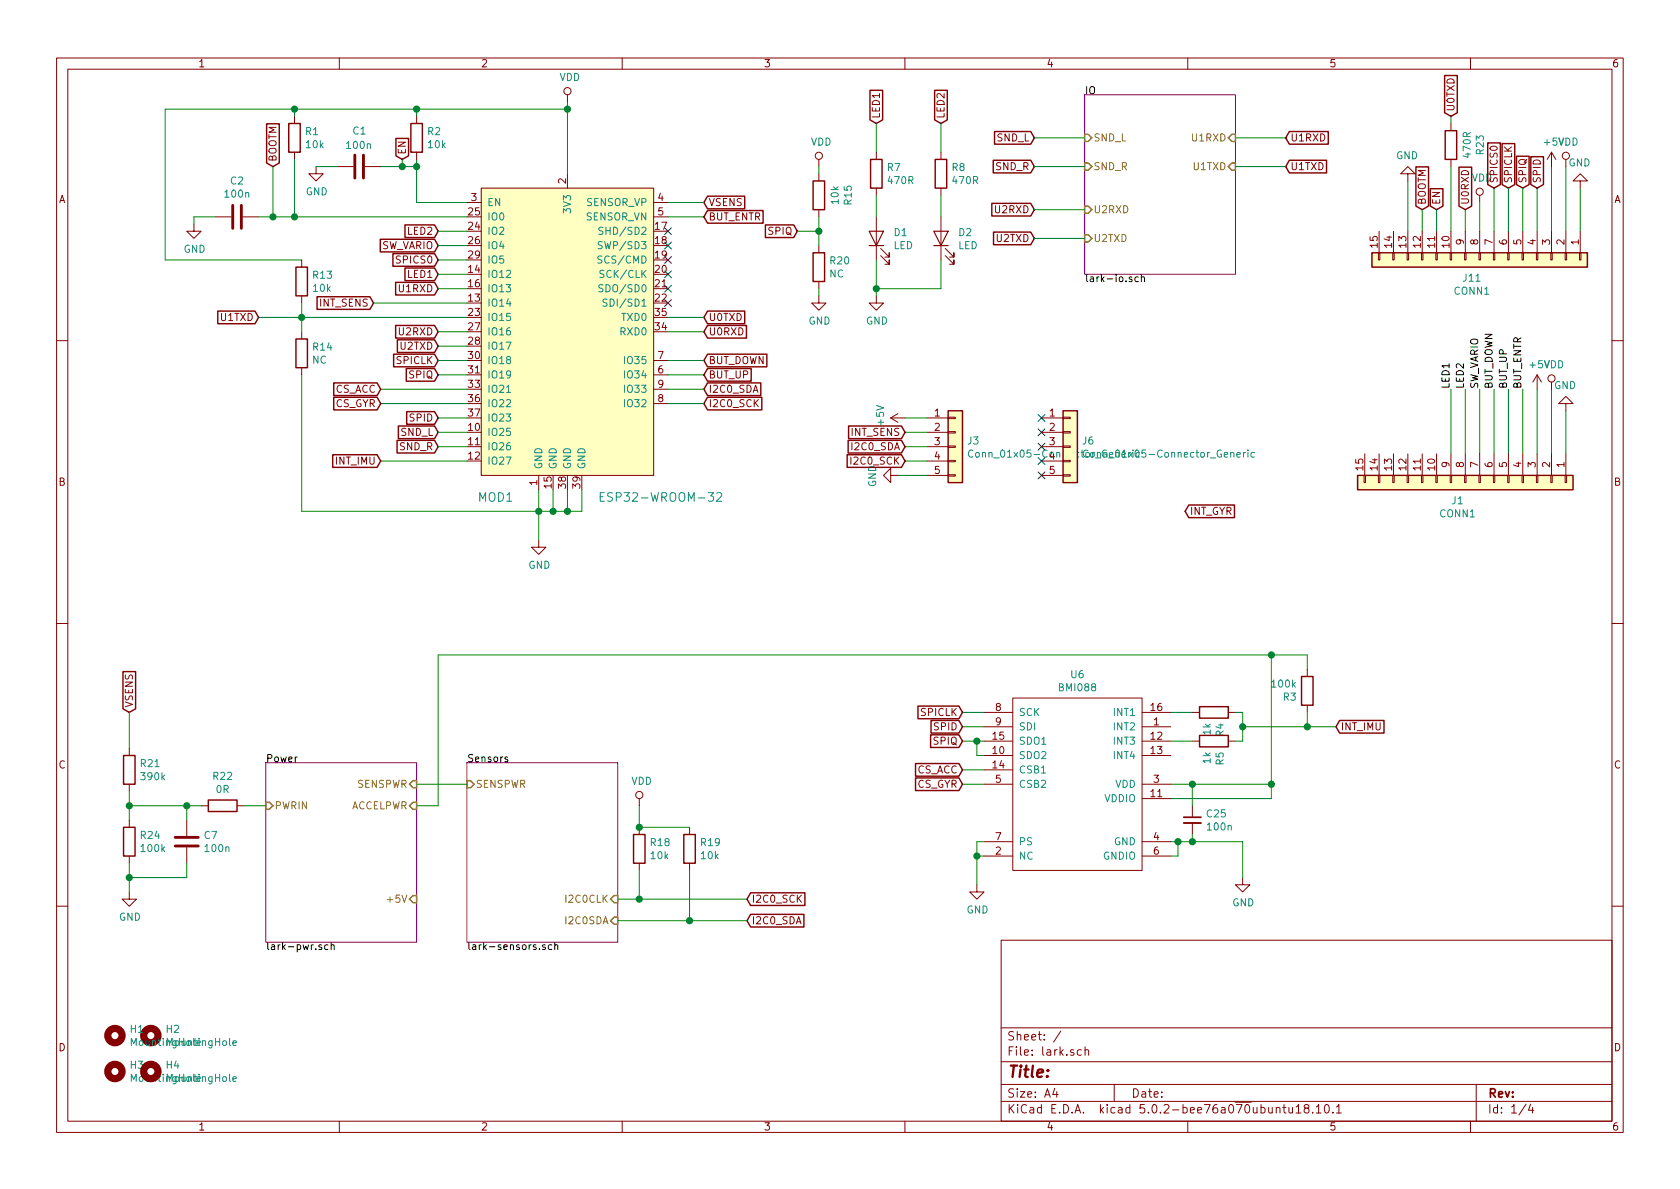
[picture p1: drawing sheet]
EESchema Schematic File Version 4
LIBS:lark-cache
EELAYER 26 0
EELAYER END
$Descr A4 11693 8268
encoding utf-8
Sheet 1 4
Title ""
Date ""
Rev ""
Comp ""
Comment1 ""
Comment2 ""
Comment3 ""
Comment4 ""
$EndDescr
$Comp
L lark-rescue:ESP32-WROOM-32-dk_RF-Transceiver-Modules MOD1
U 1 1
P 3750 1300
F 0 "MOD1" H 3450 -850 60  0000 C CNN
F 1 "ESP32-WROOM-32" H 4600 -850 60  0000 C CNN
F 2 "digikey-footprints:ESP32-WROOM-32D" H 3950 1500 60  0001 L CNN
F 3 "https://www.espressif.com/sites/default/files/documentation/esp32-wroom-32_datasheet_en.pdf" H 3950 1600 60  0001 L CNN
F 4 "1904-1010-1-ND" H 3950 1700 60  0001 L CNN "Digi-Key_PN"
F 5 "ESP32-WROOM-32" H 3950 1800 60  0001 L CNN "MPN"
F 6 "RF/IF and RFID" H 3950 1900 60  0001 L CNN "Category"
F 7 "RF Transceiver Modules" H 3950 2000 60  0001 L CNN "Family"
F 8 "https://www.espressif.com/sites/default/files/documentation/esp32-wroom-32_datasheet_en.pdf" H 3950 2100 60  0001 L CNN "DK_Datasheet_Link"
F 9 "/product-detail/en/espressif-systems/ESP32-WROOM-32/1904-1010-1-ND/8544305" H 3950 2200 60  0001 L CNN "DK_Detail_Page"
F 10 "SMD MODULE, ESP32-D0WDQ6, 32MBIT" H 3950 2300 60  0001 L CNN "Description"
F 11 "Espressif Systems" H 3950 2400 60  0001 L CNN "Manufacturer"
F 12 "Active" H 3950 2500 60  0001 L CNN "Status"
	1    3750 1300
	1    0    0    -1  
$EndComp
$Comp
L lark-rescue:GND-power #PWR06
U 1 1
P 3750 3750
F 0 "#PWR06" H 3750 3500 50  0001 C CNN
F 1 "GND" H 3755 3577 50  0000 C CNN
F 2 "" H 3750 3750 50  0001 C CNN
F 3 "" H 3750 3750 50  0001 C CNN
	1    3750 3750
	1    0    0    -1  
$EndComp
$Comp
L lark-rescue:VDD-power #PWR01
U 1 1
P 3950 700
F 0 "#PWR01" H 3950 550 50  0001 C CNN
F 1 "VDD" H 3967 873 50  0000 C CNN
F 2 "" H 3950 700 50  0001 C CNN
F 3 "" H 3950 700 50  0001 C CNN
	1    3950 700 
	1    0    0    -1  
$EndComp
$Comp
L lark-rescue:C-Device C1
U 1 1
P 2500 1150
F 0 "C1" V 2250 1100 50  0000 L CNN
F 1 "100n" V 2350 1050 50  0000 L CNN
F 2 "Capacitor_SMD:C_0805_2012Metric_Pad1.15x1.40mm_HandSolder" H 2538 1000 50  0001 C CNN
F 3 "~" H 2500 1150 50  0001 C CNN
F 4 "885012207128" V 2500 1150 50  0001 C CNN "MPN"
	1    2500 1150
	0    1    1    0   
$EndComp
$Sheet
S 1850 5300 1050 1250
U 5C42B39D
F0 "Power" 50
F1 "lark-pwr.sch" 50
F2 "PWRIN" I L 1850 5600 50 
F3 "ACCELPWR" I R 2900 5600 50 
F4 "SENSPWR" I R 2900 5450 50 
F5 "+5V" I R 2900 6250 50 
$EndSheet
$Comp
L lark-rescue:GND-power #PWR03
U 1 1
P 2200 1150
F 0 "#PWR03" H 2200 900 50  0001 C CNN
F 1 "GND" H 2205 977 50  0000 C CNN
F 2 "" H 2200 1150 50  0001 C CNN
F 3 "" H 2200 1150 50  0001 C CNN
	1    2200 1150
	1    0    0    -1  
$EndComp
$Sheet
S 3250 5300 1050 1250
U 5C4F6DA1
F0 "Sensors" 50
F1 "lark-sensors.sch" 50
F2 "I2C0CLK" I R 4300 6250 50 
F3 "I2C0SDA" I R 4300 6400 50 
F4 "SENSPWR" I L 3250 5450 50 
$EndSheet
Text GLabel 4900 1400 2    50   Input ~ 0
VSENS
Text GLabel 4900 2600 2    50   Input ~ 0
BUT_UP
Text GLabel 4900 2500 2    50   Input ~ 0
BUT_DOWN
Text GLabel 4900 2800 2    50   Input ~ 0
I2C0_SCK
Text GLabel 4900 2700 2    50   Input ~ 0
I2C0_SDA
Text GLabel 3050 3000 0    50   Input ~ 0
SND_L
Text GLabel 3050 3100 0    50   Input ~ 0
SND_R
Text GLabel 3050 1900 0    50   Input ~ 0
LED1
Text GLabel 3050 2000 0    50   Input ~ 0
U1RXD
Text GLabel 3050 2900 0    50   Input ~ 0
SPID
NoConn ~ 4650 1600
NoConn ~ 4650 1700
NoConn ~ 4650 1800
NoConn ~ 4650 1900
NoConn ~ 4650 2000
NoConn ~ 4650 2100
Text GLabel 3050 1600 0    50   Input ~ 0
LED2
Wire Wire Line
	3250 1600 3050 1600
Text GLabel 2800 1100 1    50   Input ~ 0
EN
$Comp
L lark-rescue:R-Device R1
U 1 1
P 2050 950
F 0 "R1" H 2120 996 50  0000 L CNN
F 1 "10k" H 2120 905 50  0000 L CNN
F 2 "Resistor_SMD:R_0805_2012Metric_Pad1.15x1.40mm_HandSolder" V 1980 950 50  0001 C CNN
F 3 "~" H 2050 950 50  0001 C CNN
F 4 "RC0805FR-0710KL" H 2050 950 50  0001 C CNN "MPN"
	1    2050 950 
	1    0    0    -1  
$EndComp
Wire Wire Line
	2900 800  2900 750 
Wire Wire Line
	2900 750  3950 750 
Wire Wire Line
	2650 1150 2800 1150
Wire Wire Line
	2900 1100 2900 1150
Wire Wire Line
	2800 1100 2800 1150
Connection ~ 2800 1150
Wire Wire Line
	2800 1150 2900 1150
Wire Wire Line
	3950 700  3950 750 
Connection ~ 3950 750 
Wire Wire Line
	3950 750  3950 1200
Wire Wire Line
	3250 1400 2900 1400
Wire Wire Line
	2900 1400 2900 1150
Connection ~ 2900 1150
Wire Wire Line
	2050 1100 2050 1500
Wire Wire Line
	2050 1500 3250 1500
Wire Wire Line
	2350 1150 2200 1150
Text GLabel 1900 1150 1    50   Input ~ 0
BOOTM
Wire Wire Line
	1900 1150 1900 1500
Wire Wire Line
	1900 1500 2050 1500
Connection ~ 2050 1500
$Comp
L lark-rescue:C-Device C2
U 1 1
P 1650 1500
F 0 "C2" V 1398 1500 50  0000 C CNN
F 1 "100n" V 1489 1500 50  0000 C CNN
F 2 "Capacitor_SMD:C_0805_2012Metric_Pad1.15x1.40mm_HandSolder" H 1688 1350 50  0001 C CNN
F 3 "~" H 1650 1500 50  0001 C CNN
F 4 "885012207128" V 1650 1500 50  0001 C CNN "MPN"
	1    1650 1500
	0    1    1    0   
$EndComp
$Comp
L lark-rescue:GND-power #PWR04
U 1 1
P 1350 1550
F 0 "#PWR04" H 1350 1300 50  0001 C CNN
F 1 "GND" H 1355 1377 50  0000 C CNN
F 2 "" H 1350 1550 50  0001 C CNN
F 3 "" H 1350 1550 50  0001 C CNN
	1    1350 1550
	1    0    0    -1  
$EndComp
Wire Wire Line
	1500 1500 1350 1500
Wire Wire Line
	1350 1500 1350 1550
Wire Wire Line
	1800 1500 1900 1500
Connection ~ 1900 1500
Wire Wire Line
	2050 800  2050 750 
Wire Wire Line
	2050 750  2900 750 
Connection ~ 2900 750 
$Comp
L lark-rescue:R-Device R2
U 1 1
P 2900 950
F 0 "R2" H 2970 996 50  0000 L CNN
F 1 "10k" H 2970 905 50  0000 L CNN
F 2 "Resistor_SMD:R_0805_2012Metric_Pad1.15x1.40mm_HandSolder" V 2830 950 50  0001 C CNN
F 3 "~" H 2900 950 50  0001 C CNN
F 4 "RC0805FR-0710KL" H 2900 950 50  0001 C CNN "MPN"
	1    2900 950 
	1    0    0    -1  
$EndComp
Wire Wire Line
	3050 2000 3250 2000
Wire Wire Line
	3050 2900 3250 2900
Wire Wire Line
	3250 3000 3050 3000
Wire Wire Line
	3050 3100 3250 3100
Wire Wire Line
	3050 1900 3250 1900
Text GLabel 1800 2200 0    50   Input ~ 0
U1TXD
$Comp
L lark-rescue:R-Device R13
U 1 1
P 2100 1950
F 0 "R13" H 2170 1996 50  0000 L CNN
F 1 "10k" H 2170 1905 50  0000 L CNN
F 2 "Resistor_SMD:R_0805_2012Metric_Pad1.15x1.40mm_HandSolder" V 2030 1950 50  0001 C CNN
F 3 "~" H 2100 1950 50  0001 C CNN
F 4 "RC0805FR-0710KL" H 2100 1950 50  0001 C CNN "MPN"
	1    2100 1950
	1    0    0    -1  
$EndComp
$Comp
L lark-rescue:R-Device R14
U 1 1
P 2100 2450
F 0 "R14" H 2170 2496 50  0000 L CNN
F 1 "NC" H 2170 2405 50  0000 L CNN
F 2 "Resistor_SMD:R_0805_2012Metric_Pad1.15x1.40mm_HandSolder" V 2030 2450 50  0001 C CNN
F 3 "~" H 2100 2450 50  0001 C CNN
	1    2100 2450
	1    0    0    -1  
$EndComp
Wire Wire Line
	3250 2200 2100 2200
Wire Wire Line
	2100 2100 2100 2200
Connection ~ 2100 2200
Wire Wire Line
	2100 2200 1800 2200
Wire Wire Line
	2100 2200 2100 2300
Wire Wire Line
	2050 750  1150 750 
Wire Wire Line
	1150 750  1150 1800
Wire Wire Line
	1150 1800 2100 1800
Connection ~ 2050 750 
Wire Wire Line
	3750 3400 3750 3550
Wire Wire Line
	3850 3550 3750 3550
Wire Wire Line
	3850 3400 3850 3550
Connection ~ 3750 3550
Wire Wire Line
	3750 3550 3750 3750
Wire Wire Line
	3950 3400 3950 3550
Wire Wire Line
	3950 3550 3850 3550
Connection ~ 3850 3550
Wire Wire Line
	4050 3400 4050 3550
Wire Wire Line
	4050 3550 3950 3550
Connection ~ 3950 3550
Wire Wire Line
	2100 2600 2100 3550
Wire Wire Line
	2100 3550 3750 3550
Text GLabel 3050 1700 0    50   Input ~ 0
SW_VARIO
Wire Wire Line
	3250 1700 3050 1700
Text GLabel 3050 2300 0    50   Input ~ 0
U2RXD
Wire Wire Line
	3250 2300 3050 2300
Text GLabel 3050 2400 0    50   Input ~ 0
U2TXD
Wire Wire Line
	3050 2400 3250 2400
Text GLabel 3050 1800 0    50   Input ~ 0
SPICS0
Wire Wire Line
	3250 1800 3050 1800
Text GLabel 3050 2500 0    50   Input ~ 0
SPICLK
Wire Wire Line
	3050 2500 3250 2500
Text GLabel 3050 2600 0    50   Input ~ 0
SPIQ
Wire Wire Line
	3250 2600 3050 2600
Text GLabel 4900 2300 2    50   Input ~ 0
U0RXD
Wire Wire Line
	4900 2300 4650 2300
Text GLabel 4900 2200 2    50   Input ~ 0
U0TXD
Wire Wire Line
	4650 2200 4900 2200
Wire Wire Line
	4650 2500 4900 2500
Wire Wire Line
	4900 2600 4650 2600
Wire Wire Line
	4650 2700 4900 2700
Wire Wire Line
	4900 2800 4650 2800
$Comp
L lark-rescue:VDD-power #PWR09
U 1 1
P 4450 5600
F 0 "#PWR09" H 4450 5450 50  0001 C CNN
F 1 "VDD" H 4467 5773 50  0000 C CNN
F 2 "" H 4450 5600 50  0001 C CNN
F 3 "" H 4450 5600 50  0001 C CNN
	1    4450 5600
	1    0    0    -1  
$EndComp
Text GLabel 5550 1600 0    50   Input ~ 0
SPIQ
Text GLabel 10700 1300 1    50   Input ~ 0
SPID
$Comp
L lark-rescue:R-Device R24
U 1 1
P 900 5850
F 0 "R24" H 970 5896 50  0000 L CNN
F 1 "100k" H 970 5805 50  0000 L CNN
F 2 "Resistor_SMD:R_0805_2012Metric_Pad1.15x1.40mm_HandSolder" V 830 5850 50  0001 C CNN
F 3 "~" H 900 5850 50  0001 C CNN
F 4 "RT0805BRD07100KL" H 900 5850 50  0001 C CNN "MPN"
	1    900  5850
	1    0    0    -1  
$EndComp
$Comp
L lark-rescue:C-Device C7
U 1 1
P 1300 5850
F 0 "C7" H 1415 5896 50  0000 L CNN
F 1 "100n" H 1415 5805 50  0000 L CNN
F 2 "Capacitor_SMD:C_0805_2012Metric_Pad1.15x1.40mm_HandSolder" H 1338 5700 50  0001 C CNN
F 3 "~" H 1300 5850 50  0001 C CNN
F 4 "885012207128" H 0   0   50  0001 C CNN "MPN"
	1    1300 5850
	1    0    0    -1  
$EndComp
$Comp
L lark-rescue:GND-power #PWR013
U 1 1
P 900 6200
F 0 "#PWR013" H 900 5950 50  0001 C CNN
F 1 "GND" H 905 6027 50  0000 C CNN
F 2 "" H 900 6200 50  0001 C CNN
F 3 "" H 900 6200 50  0001 C CNN
	1    900  6200
	1    0    0    -1  
$EndComp
Text GLabel 900  4950 1    50   Input ~ 0
VSENS
Wire Wire Line
	900  5700 900  5600
$Comp
L lark-rescue:R-Device R21
U 1 1
P 900 5350
F 0 "R21" H 970 5396 50  0000 L CNN
F 1 "390k" H 970 5305 50  0000 L CNN
F 2 "Resistor_SMD:R_0805_2012Metric_Pad1.15x1.40mm_HandSolder" V 830 5350 50  0001 C CNN
F 3 "~" H 900 5350 50  0001 C CNN
F 4 "RT0805BRD07390KL" H 900 5350 50  0001 C CNN "MPN"
	1    900  5350
	1    0    0    -1  
$EndComp
Wire Wire Line
	900  5200 900  4950
Wire Wire Line
	4900 1500 4650 1500
Wire Wire Line
	4650 1400 4900 1400
$Comp
L lark-rescue:R-Device R18
U 1 1
P 4450 5900
F 0 "R18" H 4520 5946 50  0000 L CNN
F 1 "10k" H 4520 5855 50  0000 L CNN
F 2 "Resistor_SMD:R_0805_2012Metric_Pad1.15x1.40mm_HandSolder" V 4380 5900 50  0001 C CNN
F 3 "~" H 4450 5900 50  0001 C CNN
F 4 "RC0805FR-0710KL" H 4450 5900 50  0001 C CNN "MPN"
	1    4450 5900
	1    0    0    -1  
$EndComp
Text GLabel 5200 6250 2    50   Input ~ 0
I2C0_SCK
Text GLabel 5200 6400 2    50   Input ~ 0
I2C0_SDA
$Comp
L lark-rescue:R-Device R20
U 1 1
P 5700 1850
F 0 "R20" H 5770 1896 50  0000 L CNN
F 1 "NC" H 5770 1805 50  0000 L CNN
F 2 "Resistor_SMD:R_0805_2012Metric_Pad1.15x1.40mm_HandSolder" V 5630 1850 50  0001 C CNN
F 3 "~" H 5700 1850 50  0001 C CNN
	1    5700 1850
	1    0    0    -1  
$EndComp
$Comp
L lark-rescue:R-Device R19
U 1 1
P 4800 5900
F 0 "R19" H 4870 5946 50  0000 L CNN
F 1 "10k" H 4870 5855 50  0000 L CNN
F 2 "Resistor_SMD:R_0805_2012Metric_Pad1.15x1.40mm_HandSolder" V 4730 5900 50  0001 C CNN
F 3 "~" H 4800 5900 50  0001 C CNN
F 4 "RC0805FR-0710KL" H 4800 5900 50  0001 C CNN "MPN"
	1    4800 5900
	1    0    0    -1  
$EndComp
Wire Wire Line
	4450 5750 4800 5750
$Sheet
S 7550 650  1050 1250
U 5C549AF9
F0 "IO" 50
F1 "lark-io.sch" 50
F2 "SND_L" I L 7550 950 50 
F3 "SND_R" I L 7550 1150 50 
F4 "U1RXD" I R 8600 950 50 
F5 "U1TXD" I R 8600 1150 50 
F6 "U2RXD" I L 7550 1450 50 
F7 "U2TXD" I L 7550 1650 50 
$EndSheet
$Comp
L lark-rescue:VDD-power #PWR010
U 1 1
P 10300 1400
F 0 "#PWR010" H 10300 1250 50  0001 C CNN
F 1 "VDD" H 10317 1573 50  0000 C CNN
F 2 "" H 10300 1400 50  0001 C CNN
F 3 "" H 10300 1400 50  0001 C CNN
	1    10300 1400
	1    0    0    -1  
$EndComp
$Comp
L lark-rescue:GND-power #PWR012
U 1 1
P 9800 1250
F 0 "#PWR012" H 9800 1000 50  0001 C CNN
F 1 "GND" H 9805 1077 50  0000 C CNN
F 2 "" H 9800 1250 50  0001 C CNN
F 3 "" H 9800 1250 50  0001 C CNN
	1    9800 1250
	-1   0    0    1   
$EndComp
Text GLabel 10200 1450 1    50   Input ~ 0
U0RXD
Text GLabel 10100 800  1    50   Input ~ 0
U0TXD
Text GLabel 10000 1450 1    50   Input ~ 0
EN
Text GLabel 9900 1450 1    50   Input ~ 0
BOOTM
Text GLabel 6100 850  1    50   Input ~ 0
LED1
Text GLabel 6550 850  1    50   Input ~ 0
LED2
$Comp
L lark-rescue:GND-power #PWR05
U 1 1
P 6100 2050
F 0 "#PWR05" H 6100 1800 50  0001 C CNN
F 1 "GND" H 6105 1877 50  0000 C CNN
F 2 "" H 6100 2050 50  0001 C CNN
F 3 "" H 6100 2050 50  0001 C CNN
	1    6100 2050
	1    0    0    -1  
$EndComp
Wire Wire Line
	6100 2000 6100 2050
$Comp
L lark-rescue:LED-Device D1
U 1 1
P 6100 1650
F 0 "D1" V 6138 1533 50  0000 R CNN
F 1 "LED" V 6047 1533 50  0000 R CNN
F 2 "LED_SMD:LED_1206_3216Metric_Pad1.42x1.75mm_HandSolder" H 6100 1650 50  0001 C CNN
F 3 "~" H 6100 1650 50  0001 C CNN
F 4 "LTST-C150GKT" V 6100 1650 50  0001 C CNN "MPN"
	1    6100 1650
	0    -1   -1   0   
$EndComp
$Comp
L lark-rescue:LED-Device D2
U 1 1
P 6550 1650
F 0 "D2" V 6588 1533 50  0000 R CNN
F 1 "LED" V 6497 1533 50  0000 R CNN
F 2 "LED_SMD:LED_1206_3216Metric_Pad1.42x1.75mm_HandSolder" H 6550 1650 50  0001 C CNN
F 3 "~" H 6550 1650 50  0001 C CNN
F 4 "LTST-C150CKT" V 6550 1650 50  0001 C CNN "MPN"
	1    6550 1650
	0    -1   -1   0   
$EndComp
Wire Wire Line
	6100 2000 6100 1800
Wire Wire Line
	6100 2000 6550 2000
Wire Wire Line
	6550 2000 6550 1800
Connection ~ 6100 2000
$Comp
L lark-rescue:R-Device R7
U 1 1
P 6100 1200
F 0 "R7" H 6170 1246 50  0000 L CNN
F 1 "470R" H 6170 1155 50  0000 L CNN
F 2 "Resistor_SMD:R_0805_2012Metric_Pad1.15x1.40mm_HandSolder" V 6030 1200 50  0001 C CNN
F 3 "~" H 6100 1200 50  0001 C CNN
F 4 "RC0805FR-07470RL" H 6100 1200 50  0001 C CNN "MPN"
	1    6100 1200
	1    0    0    -1  
$EndComp
$Comp
L lark-rescue:R-Device R8
U 1 1
P 6550 1200
F 0 "R8" H 6620 1246 50  0000 L CNN
F 1 "470R" H 6620 1155 50  0000 L CNN
F 2 "Resistor_SMD:R_0805_2012Metric_Pad1.15x1.40mm_HandSolder" V 6480 1200 50  0001 C CNN
F 3 "~" H 6550 1200 50  0001 C CNN
F 4 "RC0805FR-07470RL" H 6550 1200 50  0001 C CNN "MPN"
	1    6550 1200
	1    0    0    -1  
$EndComp
Wire Wire Line
	6100 850  6100 1050
Wire Wire Line
	6550 850  6550 1050
Wire Wire Line
	6550 1350 6550 1500
Wire Wire Line
	6100 1500 6100 1350
$Comp
L lark-rescue:R-Device R23
U 1 1
P 10100 1000
F 0 "R23" V 9893 1000 50  0000 C CNN
F 1 "470R" V 9984 1000 50  0000 C CNN
F 2 "Resistor_SMD:R_0805_2012Metric_Pad1.15x1.40mm_HandSolder" V 10030 1000 50  0001 C CNN
F 3 "~" H 10100 1000 50  0001 C CNN
F 4 "RC0805FR-07470RL" V 10100 1000 50  0001 C CNN "MPN"
	1    10100 1000
	-1   0    0    1   
$EndComp
Wire Wire Line
	10100 1150 10100 1600
Wire Wire Line
	10100 850  10100 800 
Wire Wire Line
	10200 1600 10200 1450
Wire Wire Line
	10000 1450 10000 1600
Wire Wire Line
	9900 1600 9900 1450
Wire Wire Line
	1300 6000 1300 6100
Wire Wire Line
	1300 6100 900  6100
Wire Wire Line
	900  6000 900  6100
Wire Wire Line
	900  6100 900  6200
Connection ~ 900  6100
Wire Wire Line
	900  5600 1300 5600
Connection ~ 900  5600
Wire Wire Line
	900  5600 900  5500
Wire Wire Line
	1300 5600 1300 5700
$Comp
L lark-rescue:R-Device R22
U 1 1
P 1550 5600
F 0 "R22" V 1343 5600 50  0000 C CNN
F 1 "0R" V 1434 5600 50  0000 C CNN
F 2 "Resistor_SMD:R_0805_2012Metric_Pad1.15x1.40mm_HandSolder" V 1480 5600 50  0001 C CNN
F 3 "~" H 1550 5600 50  0001 C CNN
F 4 "RC0805JR-070RL" V 1550 5600 50  0001 C CNN "MPN"
	1    1550 5600
	0    1    1    0   
$EndComp
Wire Wire Line
	1300 5600 1400 5600
Connection ~ 1300 5600
Wire Wire Line
	1700 5600 1850 5600
$Comp
L lark-rescue:GND-power #PWR011
U 1 1
P 5700 2050
F 0 "#PWR011" H 5700 1800 50  0001 C CNN
F 1 "GND" H 5705 1877 50  0000 C CNN
F 2 "" H 5700 2050 50  0001 C CNN
F 3 "" H 5700 2050 50  0001 C CNN
	1    5700 2050
	1    0    0    -1  
$EndComp
Text GLabel 7200 950  0    50   Input ~ 0
SND_L
Text GLabel 7200 1150 0    50   Input ~ 0
SND_R
Text GLabel 7200 1450 0    50   Input ~ 0
U2RXD
Text GLabel 7200 1650 0    50   Input ~ 0
U2TXD
Text GLabel 8950 950  2    50   Input ~ 0
U1RXD
Text GLabel 8950 1150 2    50   Input ~ 0
U1TXD
Wire Wire Line
	8950 950  8600 950 
Wire Wire Line
	8600 1150 8950 1150
Wire Wire Line
	7550 1650 7200 1650
Wire Wire Line
	7200 1450 7550 1450
Wire Wire Line
	7550 1150 7200 1150
Wire Wire Line
	7200 950  7550 950 
Wire Wire Line
	4450 6050 4450 6250
Connection ~ 4450 6250
Wire Wire Line
	4800 6050 4800 6400
Connection ~ 4800 6400
Wire Wire Line
	4800 6400 5200 6400
Wire Wire Line
	5550 1600 5700 1600
Wire Wire Line
	5700 1600 5700 1500
Connection ~ 5700 1600
Wire Wire Line
	5700 1600 5700 1700
$Comp
L lark-rescue:R-Device R15
U 1 1
P 5700 1350
F 0 "R15" V 5493 1350 50  0000 C CNN
F 1 "10k" V 5584 1350 50  0000 C CNN
F 2 "Resistor_SMD:R_0805_2012Metric_Pad1.15x1.40mm_HandSolder" V 5630 1350 50  0001 C CNN
F 3 "~" H 5700 1350 50  0001 C CNN
F 4 "RC0805FR-0710KL" V 5700 1350 50  0001 C CNN "MPN"
	1    5700 1350
	-1   0    0    1   
$EndComp
Wire Wire Line
	2900 5450 3250 5450
Wire Wire Line
	3250 2700 2650 2700
Wire Wire Line
	3250 2800 2650 2800
Text GLabel 2650 2700 0    50   Input ~ 0
CS_ACC
Text GLabel 2650 2800 0    50   Input ~ 0
CS_GYR
Wire Wire Line
	2600 2100 3250 2100
Wire Wire Line
	2650 3200 3250 3200
Text GLabel 2600 2100 0    50   Input ~ 0
INT_SENS
Text GLabel 2650 3200 0    50   Input ~ 0
INT_IMU
$Comp
L lark-rescue:VDD-power #PWR0107
U 1 1
P 5700 1150
F 0 "#PWR0107" H 5700 1000 50  0001 C CNN
F 1 "VDD" H 5717 1323 50  0000 C CNN
F 2 "" H 5700 1150 50  0001 C CNN
F 3 "" H 5700 1150 50  0001 C CNN
	1    5700 1150
	1    0    0    -1  
$EndComp
Connection ~ 4450 5750
Wire Wire Line
	4450 5600 4450 5750
$Comp
L lark-rescue:GND-power #PWR?
U 1 1
P 6800 6150
AR Path="/5C4F6DA1/5C7E8377" Ref="#PWR?"  Part="1" 
AR Path="/5C7E8377" Ref="#PWR0108"  Part="1" 
F 0 "#PWR0108" H 6800 5900 50  0001 C CNN
F 1 "GND" H 6805 5977 50  0000 C CNN
F 2 "" H 6800 6150 50  0001 C CNN
F 3 "" H 6800 6150 50  0001 C CNN
	1    6800 6150
	1    0    0    -1  
$EndComp
$Comp
L lark-rescue:GND-power #PWR?
U 1 1
P 8650 6100
AR Path="/5C4F6DA1/5C7E838E" Ref="#PWR?"  Part="1" 
AR Path="/5C7E838E" Ref="#PWR0109"  Part="1" 
F 0 "#PWR0109" H 8650 5850 50  0001 C CNN
F 1 "GND" H 8655 5927 50  0000 C CNN
F 2 "" H 8650 6100 50  0001 C CNN
F 3 "" H 8650 6100 50  0001 C CNN
	1    8650 6100
	1    0    0    -1  
$EndComp
Wire Wire Line
	8150 5450 8300 5450
$Comp
L sensors:BMI088 U?
U 1 1
P 7500 5450
AR Path="/5C4F6DA1/5C7E83CB" Ref="U?"  Part="1" 
AR Path="/5C7E83CB" Ref="U6"  Part="1" 
F 0 "U6" H 7500 6215 50  0000 C CNN
F 1 "BMI088" H 7500 6124 50  0000 C CNN
F 2 "libs:LGA-16_handsolder" H 7500 5450 50  0001 C CNN
F 3 "" H 7500 5450 50  0001 C CNN
	1    7500 5450
	1    0    0    -1  
$EndComp
Wire Wire Line
	8850 5550 8850 5450
Connection ~ 8850 5450
$Comp
L Device:C_Small C25
U 1 1
P 8300 5700
F 0 "C25" H 8392 5746 50  0000 L CNN
F 1 "100n" H 8392 5655 50  0000 L CNN
F 2 "Capacitor_SMD:C_0805_2012Metric_Pad1.15x1.40mm_HandSolder" H 8300 5700 50  0001 C CNN
F 3 "~" H 8300 5700 50  0001 C CNN
	1    8300 5700
	1    0    0    -1  
$EndComp
Wire Wire Line
	8300 5600 8300 5450
Connection ~ 8300 5450
Wire Wire Line
	8300 5450 8850 5450
Wire Wire Line
	8150 5850 8200 5850
Wire Wire Line
	8650 5850 8650 6100
Wire Wire Line
	8150 5950 8200 5950
Wire Wire Line
	8200 5950 8200 5850
Connection ~ 8200 5850
Wire Wire Line
	8200 5850 8300 5850
Wire Wire Line
	8300 5850 8300 5800
Connection ~ 8300 5850
Wire Wire Line
	8850 4550 8850 5450
Wire Wire Line
	6850 5850 6800 5850
Wire Wire Line
	6800 5850 6800 5950
Wire Wire Line
	6800 5950 6850 5950
Wire Wire Line
	6800 5950 6800 6150
Connection ~ 6800 5950
Text GLabel 9300 5050 2    50   Input ~ 0
INT_IMU
Text GLabel 8250 3550 2    50   Input ~ 0
INT_GYR
Wire Wire Line
	6850 5350 6700 5350
Wire Wire Line
	6850 5450 6700 5450
Text GLabel 6700 5350 0    50   Input ~ 0
CS_ACC
Text GLabel 6700 5450 0    50   Input ~ 0
CS_GYR
Wire Wire Line
	6850 4950 6700 4950
Wire Wire Line
	6850 5050 6700 5050
Wire Wire Line
	6850 5150 6800 5150
Wire Wire Line
	6850 5250 6800 5250
Wire Wire Line
	6800 5250 6800 5150
Connection ~ 6800 5150
Wire Wire Line
	6800 5150 6700 5150
Text GLabel 6700 4950 0    50   Input ~ 0
SPICLK
Text GLabel 6700 5050 0    50   Input ~ 0
SPID
Text GLabel 6700 5150 0    50   Input ~ 0
SPIQ
Wire Wire Line
	8850 4550 3050 4550
Wire Wire Line
	3050 4550 3050 5600
Wire Wire Line
	3050 5600 2900 5600
Wire Wire Line
	10900 3150 10900 2850
Wire Wire Line
	10800 3150 10800 2700
Wire Wire Line
	10700 3150 10700 2700
Wire Wire Line
	10600 3150 10600 2700
Wire Wire Line
	10500 3150 10500 2700
$Comp
L lark-rescue:GND-power #PWR0118
U 1 1
P 10900 2850
F 0 "#PWR0118" H 10900 2600 50  0001 C CNN
F 1 "GND" H 10905 2677 50  0000 C CNN
F 2 "" H 10900 2850 50  0001 C CNN
F 3 "" H 10900 2850 50  0001 C CNN
	1    10900 2850
	-1   0    0    1   
$EndComp
$Comp
L lark-rescue:VDD-power #PWR0119
U 1 1
P 10800 2700
F 0 "#PWR0119" H 10800 2550 50  0001 C CNN
F 1 "VDD" H 10817 2873 50  0000 C CNN
F 2 "" H 10800 2700 50  0001 C CNN
F 3 "" H 10800 2700 50  0001 C CNN
	1    10800 2700
	1    0    0    -1  
$EndComp
$Comp
L lark-rescue:+5V-power #PWR0120
U 1 1
P 10700 2700
F 0 "#PWR0120" H 10700 2550 50  0001 C CNN
F 1 "+5V" H 10715 2873 50  0000 C CNN
F 2 "" H 10700 2700 50  0001 C CNN
F 3 "" H 10700 2700 50  0001 C CNN
	1    10700 2700
	1    0    0    -1  
$EndComp
Wire Wire Line
	10400 3150 10400 2700
Wire Wire Line
	10300 3150 10300 2700
Text Label 10300 2700 1    50   ~ 0
SW_VARIO
Text Label 10400 2700 1    50   ~ 0
BUT_DOWN
Text Label 10500 2700 1    50   ~ 0
BUT_UP
Text Label 10600 2700 1    50   ~ 0
BUT_ENTR
$Comp
L Connector_Generic:Conn_01x15 J11
U 1 1
P 10300 1800
F 0 "J11" V 10424 1746 50  0000 C CNN
F 1 "CONN1" V 10515 1746 50  0000 C CNN
F 2 "Connector_PinHeader_2.54mm:PinHeader_1x15_P2.54mm_Vertical" H 10300 1800 50  0001 C CNN
F 3 "~" H 10300 1800 50  0001 C CNN
	1    10300 1800
	0    1    1    0   
$EndComp
Wire Wire Line
	11000 1600 11000 1300
Wire Wire Line
	10900 1600 10900 1150
Wire Wire Line
	10800 1600 10800 1150
$Comp
L lark-rescue:GND-power #PWR0121
U 1 1
P 11000 1300
F 0 "#PWR0121" H 11000 1050 50  0001 C CNN
F 1 "GND" H 11005 1127 50  0000 C CNN
F 2 "" H 11000 1300 50  0001 C CNN
F 3 "" H 11000 1300 50  0001 C CNN
	1    11000 1300
	-1   0    0    1   
$EndComp
$Comp
L lark-rescue:VDD-power #PWR0122
U 1 1
P 10900 1150
F 0 "#PWR0122" H 10900 1000 50  0001 C CNN
F 1 "VDD" H 10917 1323 50  0000 C CNN
F 2 "" H 10900 1150 50  0001 C CNN
F 3 "" H 10900 1150 50  0001 C CNN
	1    10900 1150
	1    0    0    -1  
$EndComp
$Comp
L lark-rescue:+5V-power #PWR0123
U 1 1
P 10800 1150
F 0 "#PWR0123" H 10800 1000 50  0001 C CNN
F 1 "+5V" H 10815 1323 50  0000 C CNN
F 2 "" H 10800 1150 50  0001 C CNN
F 3 "" H 10800 1150 50  0001 C CNN
	1    10800 1150
	1    0    0    -1  
$EndComp
Text GLabel 10600 1300 1    50   Input ~ 0
SPIQ
Text GLabel 10500 1300 1    50   Input ~ 0
SPICLK
Text GLabel 10400 1300 1    50   Input ~ 0
SPICS0
Wire Wire Line
	10700 1300 10700 1600
Wire Wire Line
	10600 1600 10600 1300
Wire Wire Line
	10400 1600 10400 1300
Wire Wire Line
	10300 1400 10300 1600
Wire Wire Line
	9800 1250 9800 1600
Wire Wire Line
	4300 6400 4800 6400
$Comp
L Connector_Generic:Conn_01x15 J1
U 1 1
P 10200 3350
F 0 "J1" V 10324 3296 50  0000 C CNN
F 1 "CONN1" V 10415 3296 50  0000 C CNN
F 2 "Connector_PinHeader_2.54mm:PinHeader_1x15_P2.54mm_Vertical" H 10200 3350 50  0001 C CNN
F 3 "~" H 10200 3350 50  0001 C CNN
	1    10200 3350
	0    1    1    0   
$EndComp
Wire Wire Line
	10500 1300 10500 1600
$Comp
L Mechanical:MountingHole H3
U 1 1
P 800 7450
F 0 "H3" H 900 7496 50  0000 L CNN
F 1 "MountingHole" H 900 7405 50  0000 L CNN
F 2 "MountingHole:MountingHole_3.2mm_M3_DIN965" H 800 7450 50  0001 C CNN
F 3 "~" H 800 7450 50  0001 C CNN
	1    800  7450
	1    0    0    -1  
$EndComp
$Comp
L Mechanical:MountingHole H4
U 1 1
P 1050 7450
F 0 "H4" H 1150 7496 50  0000 L CNN
F 1 "MountingHole" H 1150 7405 50  0000 L CNN
F 2 "MountingHole:MountingHole_3.2mm_M3_DIN965" H 1050 7450 50  0001 C CNN
F 3 "~" H 1050 7450 50  0001 C CNN
	1    1050 7450
	1    0    0    -1  
$EndComp
$Comp
L Mechanical:MountingHole H2
U 1 1
P 1050 7200
F 0 "H2" H 1150 7246 50  0000 L CNN
F 1 "MountingHole" H 1150 7155 50  0000 L CNN
F 2 "MountingHole:MountingHole_3.2mm_M3_DIN965" H 1050 7200 50  0001 C CNN
F 3 "~" H 1050 7200 50  0001 C CNN
	1    1050 7200
	1    0    0    -1  
$EndComp
$Comp
L Mechanical:MountingHole H1
U 1 1
P 800 7200
F 0 "H1" H 900 7246 50  0000 L CNN
F 1 "MountingHole" H 900 7155 50  0000 L CNN
F 2 "MountingHole:MountingHole_3.2mm_M3_DIN965" H 800 7200 50  0001 C CNN
F 3 "~" H 800 7200 50  0001 C CNN
	1    800  7200
	1    0    0    -1  
$EndComp
Wire Wire Line
	5700 1150 5700 1200
Wire Wire Line
	5700 2000 5700 2050
Wire Wire Line
	4300 6250 4450 6250
Wire Wire Line
	4450 6250 5200 6250
$Comp
L lark-rescue:Conn_01x05-Connector_Generic J?
U 1 1
P 6650 3100
AR Path="/5C4F6DA1/5CC70824" Ref="J?"  Part="1" 
AR Path="/5CC70824" Ref="J3"  Part="1" 
F 0 "J3" H 6729 3142 50  0000 L CNN
F 1 "Conn_01x05-Connector_Generic" H 6729 3051 50  0000 L CNN
F 2 "Connector_PinHeader_2.54mm:PinHeader_1x05_P2.54mm_Vertical" H 6650 3100 50  0001 C CNN
F 3 "" H 6650 3100 50  0001 C CNN
	1    6650 3100
	1    0    0    -1  
$EndComp
$Comp
L lark-rescue:GND-power #PWR?
U 1 1
P 6250 3300
AR Path="/5C4F6DA1/5CC7082B" Ref="#PWR?"  Part="1" 
AR Path="/5CC7082B" Ref="#PWR0130"  Part="1" 
F 0 "#PWR0130" H 6250 3050 50  0001 C CNN
F 1 "GND" H 6255 3127 50  0000 C CNN
F 2 "" H 6250 3300 50  0001 C CNN
F 3 "" H 6250 3300 50  0001 C CNN
	1    6250 3300
	0    1    1    0   
$EndComp
Wire Wire Line
	6300 3200 6450 3200
Wire Wire Line
	6450 3100 6300 3100
Wire Wire Line
	6450 2900 6300 2900
$Comp
L lark-rescue:+5V-power #PWR?
U 1 1
P 6300 2900
AR Path="/5C42B39D/5CC70834" Ref="#PWR?"  Part="1" 
AR Path="/5C4F6DA1/5CC70834" Ref="#PWR?"  Part="1" 
AR Path="/5CC70834" Ref="#PWR0131"  Part="1" 
F 0 "#PWR0131" H 6300 2750 50  0001 C CNN
F 1 "+5V" H 6315 3073 50  0000 C CNN
F 2 "" H 6300 2900 50  0001 C CNN
F 3 "" H 6300 2900 50  0001 C CNN
	1    6300 2900
	0    -1   -1   0   
$EndComp
Wire Wire Line
	6250 3300 6450 3300
Text GLabel 6300 3200 0    50   Input ~ 0
I2C0_SCK
Text GLabel 6300 3100 0    50   Input ~ 0
I2C0_SDA
Text GLabel 4900 1500 2    50   Input ~ 0
BUT_ENTR
Wire Wire Line
	8150 5550 8850 5550
Wire Wire Line
	8300 5850 8650 5850
Wire Wire Line
	10200 3150 10200 2700
Wire Wire Line
	10100 3150 10100 2700
Text Label 10100 2700 1    50   ~ 0
LED1
Text Label 10200 2700 1    50   ~ 0
LED2
NoConn ~ 7250 2900
NoConn ~ 7250 3000
NoConn ~ 7250 3100
NoConn ~ 7250 3200
NoConn ~ 7250 3300
$Comp
L lark-rescue:Conn_01x05-Connector_Generic J?
U 1 1
P 7450 3100
AR Path="/5C4F6DA1/5C852062" Ref="J?"  Part="1" 
AR Path="/5C852062" Ref="J6"  Part="1" 
F 0 "J6" H 7529 3142 50  0000 L CNN
F 1 "Conn_01x05-Connector_Generic" H 7529 3051 50  0000 L CNN
F 2 "Connector_PinHeader_2.54mm:PinHeader_1x05_P2.54mm_Vertical" H 7450 3100 50  0001 C CNN
F 3 "" H 7450 3100 50  0001 C CNN
	1    7450 3100
	1    0    0    -1  
$EndComp
$Comp
L lark-rescue:R-Device R4
U 1 1
P 8450 4950
F 0 "R4" H 8520 4996 50  0000 L CNN
F 1 "1k" H 8520 4905 50  0000 L CNN
F 2 "Resistor_SMD:R_0805_2012Metric_Pad1.15x1.40mm_HandSolder" V 8380 4950 50  0001 C CNN
F 3 "~" H 8450 4950 50  0001 C CNN
	1    8450 4950
	0    1    1    0   
$EndComp
$Comp
L lark-rescue:R-Device R5
U 1 1
P 8450 5150
F 0 "R5" H 8520 5196 50  0000 L CNN
F 1 "1k" H 8520 5105 50  0000 L CNN
F 2 "Resistor_SMD:R_0805_2012Metric_Pad1.15x1.40mm_HandSolder" V 8380 5150 50  0001 C CNN
F 3 "~" H 8450 5150 50  0001 C CNN
	1    8450 5150
	0    1    1    0   
$EndComp
Wire Wire Line
	8150 5150 8300 5150
Wire Wire Line
	8150 4950 8300 4950
Wire Wire Line
	8600 4950 8650 4950
Wire Wire Line
	8650 4950 8650 5050
Wire Wire Line
	8650 5150 8600 5150
Wire Wire Line
	8650 5050 9100 5050
Connection ~ 8650 5050
Wire Wire Line
	8650 5050 8650 5150
$Comp
L lark-rescue:R-Device R3
U 1 1
P 9100 4800
F 0 "R3" H 9170 4846 50  0000 L CNN
F 1 "100k" H 9170 4755 50  0000 L CNN
F 2 "Resistor_SMD:R_0805_2012Metric_Pad1.15x1.40mm_HandSolder" V 9030 4800 50  0001 C CNN
F 3 "~" H 9100 4800 50  0001 C CNN
	1    9100 4800
	-1   0    0    1   
$EndComp
Wire Wire Line
	9100 5050 9100 4950
Connection ~ 9100 5050
Wire Wire Line
	9100 5050 9300 5050
Wire Wire Line
	9100 4650 9100 4550
Wire Wire Line
	8850 4550 9100 4550
Connection ~ 8850 4550
Wire Wire Line
	6450 3000 6300 3000
Text GLabel 6300 3000 0    50   Input ~ 0
INT_SENS
$EndSCHEMATC
